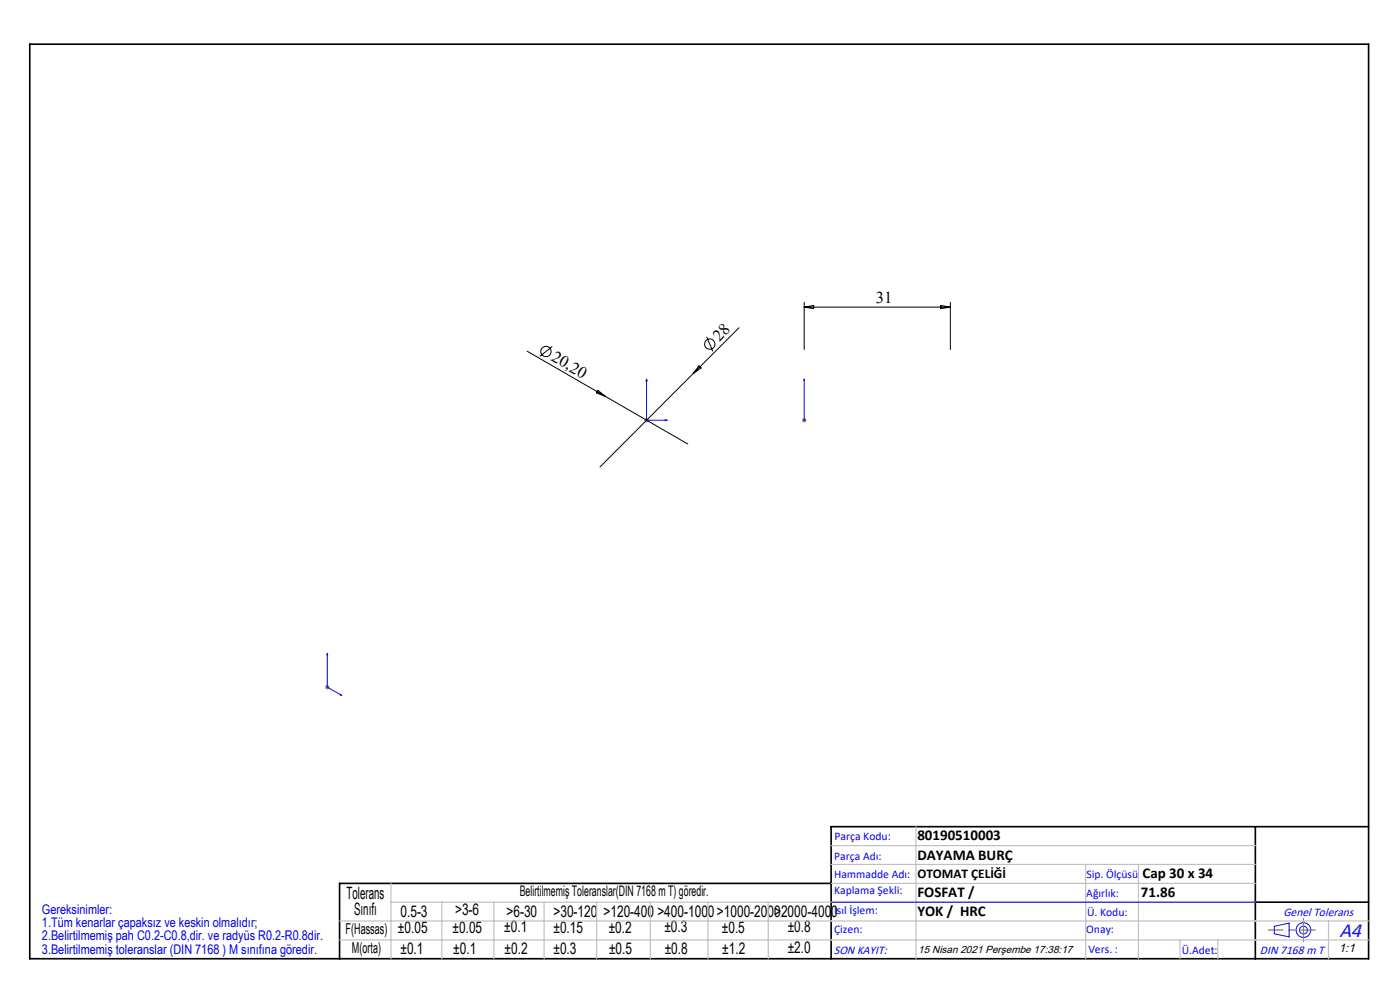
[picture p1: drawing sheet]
<svg xmlns="http://www.w3.org/2000/svg" width="297mm" height="210mm" viewBox="0 0 297 210" stroke-linecap="round" stroke-linejoin="round" font-family="sans-serif">
<g fill="none" stroke="#000" stroke-width=".21">
<path d="M111.8 74.5l34.1 19.7M117.2 73.5l-2.7 2.1M147.1 79.2l-19.8 19.9M148.3 77.6l.4 .5-1.6 1.1zM149.9 71.4l1.3 3.1M156.8 69.5l-9.7 9.7M170.6 64.1v10M170.6 65.1h31M170.6 65.1l2-.3v.7zM199.6 64.8l2 .3-2 .4zM201.6 64.1v10M126.9 82.8l1.5 1.3-1.9-.7z"/>
<circle cx="115.8" cy="74.6" r="1.09"/>
<circle cx="150.6" cy="73" r="1.09"/>
</g>
<g fill="none" stroke="#00f" stroke-width=".21">
<path d="M137.2 80.4v8.7h4.3M137.2 80.4l.1 .4h-.2zM141.1 89l.4 .1-.4 .1zM170.6 89v.2zM170.6 80.4v.4v-.4M170.6 89.1h.1M170.6 80.4v8.7M69.4 138.6l.1 .4-.1-.1zM69.4 138.6v7.2l3.1 1.7M72.2 147.3l.3 .2h-.3zM176.3 191.4h90M270.3 196.5l3.2-.7v2.9l-3.2-.6z"/>
<circle cx="276.5" cy="197.3" r="1.57"/>
<circle cx="276.5" cy="197.3" r=".83"/>
</g>
<path d="M136.7 89.1h1M136.8 88.8l.7 .7M137.2 88.6v1M137.5 88.8l-.7 .7M170.1 89.1h1M170.3 88.8l.7 .7M170.6 88.6v1M171 88.8l-.7 .7M68.9 145.8h1M69.1 145.4l.7 .7M69.4 145.2v1.1M69.8 145.4l-.7 .7" fill="none" stroke="#808080" stroke-width=".21"/>
<path d="M6.3 9.4h284v194h-284zM266.3 175.4v28M290.3 175.4h-114v28M176.3 187.4h-104.3v16M266.3 191.4h24" fill="none" stroke="#000" stroke-width=".35"/>
<path d="M279 197.3h-9.9" fill="none" stroke="#f00" stroke-width=".21" stroke-dasharray="15.2 1.3 1.3 1.3" stroke-dashoffset="12.2"/>
<path d="M276.5 197.3v2.5M276.5 197.3v-2.5" fill="none" stroke="#808080" stroke-width=".21" stroke-dasharray="15.2 1.3 1.3 1.3"/>
<g fill="none" stroke="#c0c0c0" stroke-width=".25">
<path d="M176.3 179.4h90M194.3 175.4v28M72 199.4h218.3M72 195.4h218.3M82.9 187.4v16M82.9 191.4h183.4M93.7 191.4v12M104.8 191.4v12M115.4 191.4v12M126.6 191.4v12M138 191.4v12M150.2 191.4v12"/>
<path d="M163 191.4v12M176.3 183.4h90M176.3 187.4h90M230.3 183.4v20M241.5 183.4v20M250.3 199.4v4M258.3 199.4v4M281.8 195.4v8"/>
</g>
<g fill="#00f">
<path d="M141.1 89l.4 .1-.4 .1zM137.2 80.4l.1 .4h-.2z"/>
<path d="M170.6 89v.2zM170.6 80.4v.4z"/>
<path d="M72.2 147.3l.3 .2h-.3zM69.4 138.6l.1 .4-.1-.1z"/>
</g>
<text font-size="4.4" fill="#00f" x="284.2" y="198.7">A4</text>
<g font-size="3.6">
<text x="73.5" y="190.7">Tolerans</text>
<text x="75.1" y="194.1">Sınıfı</text>
</g>
<g font-size="3.5">
<text x="185.8" y="64.3">31</text>
<text x="116.8" y="76.4" transform="rotate(30 116.8 76.4)">20,20</text>
<text x="152.6" y="72.5" transform="rotate(-45 152.6 72.5)">28</text>
</g>
<g font-size="3.4">
<text x="84.4" y="198">±0.05</text>
<text x="85" y="194.4">0.5-3</text>
<text x="96" y="197.8">±0.05</text>
<text x="96.5" y="194.2">&gt;3-6</text>
<text x="107" y="197.8">±0.1</text>
<text x="107.5" y="194.5">&gt;6-30</text>
<text x="117.4" y="194.5">&gt;30-120</text>
<text x="117.4" y="197.9">±0.15</text>
<text x="128" y="194.5">&gt;120-400</text>
<text x="129.1" y="197.8">±0.2</text>
<text x="139.5" y="194.5">&gt;400-1000&gt;1000-2000&gt;2000-4000</text>
<text x="140.9" y="197.8">±0.3</text>
<text x="153.1" y="197.8">±0.5</text>
<text x="167.1" y="197.7">±0.8</text>
<text x="85" y="202.3">±0.1</text>
<text x="96.2" y="202.3">±0.1</text>
<text x="107" y="202.3">±0.2</text>
<text x="117.4" y="202.4">±0.3</text>
<text x="129.2" y="202.3">±0.5</text>
<text x="141" y="202.3">±0.8</text>
<text x="153.2" y="202.3">±1.2</text>
<text x="167.1" y="202.2">±2.0</text>
</g>
<g font-size="3.2">
<text x="194.6" y="178.2">80190510003</text>
<text x="194.6" y="182.4">DAYAMA BURÇ</text>
<text x="194.6" y="190.2">FOSFAT /</text>
<text x="242" y="190.2">71.86</text>
<text x="242.4" y="186.2">Cap 30 x 34</text>
<text x="194.6" y="194.3">YOK / HRC</text>
<text x="73.3" y="198.1">F(Hassas)</text>
<text x="74.7" y="202.2">M(orta)</text>
</g>
<text font-size="3.1" x="110.3" y="190.1">Belirtilmemiş Toleranslar(DIN 7168 m T) göredir.</text>
<text font-size="2.8" x="194.6" y="186.2">OTOMAT ÇELİĞİ</text>
<g font-size="2.8" fill="#0000e8">
<text x="8.9" y="193.8">Gereksinimler:</text>
<text x="8.9" y="196.6">1.Tüm kenarlar çapaksız ve keskin olmalıdır;</text>
<text x="8.9" y="199.5">2.Belirtilmemiş pah C0.2-C0.8,dir. ve radyüs R0.2-R0.8dir.</text>
<text x="8.9" y="202.3">3.Belirtilmemiş toleranslar (DIN 7168 ) M sınıfına göredir.</text>
</g>
<g font-size="2.6" fill="#00f">
<text x="272.3" y="194.3">Genel Tolerans</text>
<text x="176.9" y="202.3">SON KAYIT:</text>
<text x="267.3" y="202.4">DIN 7168 m T</text>
</g>
<text font-size="2.6" x="284" y="202">1:1</text>
<g font-size="2.5" fill="#00f">
<text x="177" y="178.2">Parça Kodu:</text>
<text x="177" y="182.4">Parça Adı:</text>
<text x="176.9" y="186.2">Hammadde Adı:</text>
<text x="177" y="189.7">Kaplama Şekli:</text>
<text x="230.5" y="190.2">Ağırlık:</text>
<text x="230.5" y="186.2">Sip. Ölçüsü</text>
<text x="176.9" y="193.9">Isıl İşlem:</text>
<text x="177" y="197.8">Çizen:</text>
<text x="230.4" y="197.8">Onay:</text>
<text x="230.6" y="194.3">Ü. Kodu:</text>
<text x="230.9" y="202.1">Vers. :</text>
<text x="250.7" y="202.4">Ü.Adet:</text>
</g>
<text font-size="2.2" x="194.8" y="202.1">15 Nisan 2021 Perşembe 17:38:17</text>
</svg>
